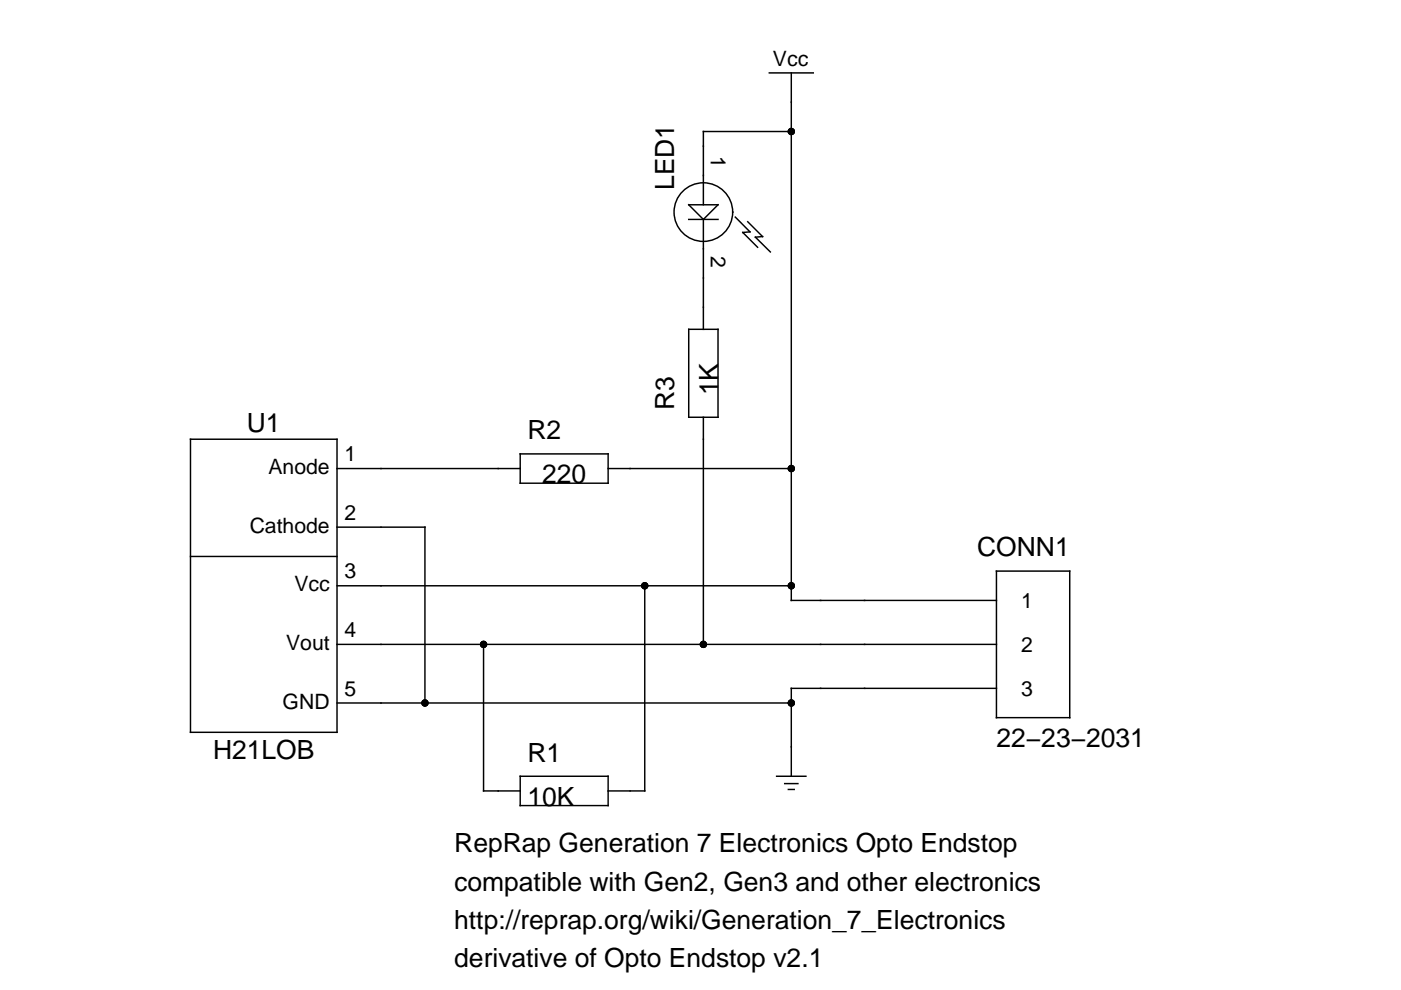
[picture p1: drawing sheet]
<svg xmlns="http://www.w3.org/2000/svg" width="297mm" height="210mm" viewBox="0 0 297 210" stroke-linecap="round" stroke-linejoin="round" font-family="sans-serif">
<g fill="none" stroke="#000" stroke-width=".31">
<path d="M163.1 15.5h9.3M167.8 15.5v111.8h43.5M167.8 27.9h-18.7v15.5M146 43.4h6.2l-3.1 3.1zM146 46.5h6.2M149.1 46.5v23.3M155.9 46l3.1 3.2-1.5 .1 3.1 3.1M158.5 47l3.2 3.2-1.5 .1 3.1 3.1M146 69.8h6.2v18.7h-6.2zM40.4 93.1h31.1v62.2h-31.1zM71.5 99.3h38.8M110.3 96.2h18.6v6.2h-18.6z"/>
<path d="M128.9 99.3h38.9M149.1 88.5v48.1M40.4 118h31.1M71.5 111.8h18.6v37.3M71.5 124.2h96.3M71.5 136.6h139.8M102.5 136.6v31.1h7.8M136.7 124.2v43.5h-7.8M211.3 121.1h15.5v31.1h-15.5zM71.5 149.1h96.3M211.3 145.9h-43.5v18.7M110.3 164.6h18.6v6.2h-18.6z"/>
<path d="M164.7 164.6h6.2M166.4 166.1h2.8M167.1 167.4h1.3"/>
<circle cx="149.1" cy="45" r="6.2"/>
</g>
<g fill="#000">
<circle cx="167.8" cy="27.9" r=".78"/>
<circle cx="167.8" cy="99.3" r=".78"/>
<circle cx="102.5" cy="136.6" r=".78"/>
<circle cx="136.7" cy="124.2" r=".78"/>
<circle cx="149.1" cy="136.6" r=".78"/>
<circle cx="167.8" cy="124.2" r=".78"/>
<circle cx="90.1" cy="149.1" r=".78"/>
<circle cx="167.8" cy="149.1" r=".78"/>
</g>
<g font-size="5.6">
<text x="142.9" y="40.3" transform="rotate(-90 142.9 40.3)">LED1</text>
<text x="152.2" y="83.8" transform="rotate(-90 152.2 83.8)">1K</text>
<text x="142.9" y="86.9" transform="rotate(-90 142.9 86.9)">R3</text>
<text x="52.3" y="91.6">U1</text>
<text x="111.8" y="93.1">R2</text>
<text x="115" y="102.4">220</text>
<text x="207.2" y="118">CONN1</text>
<text x="45.2" y="161">H21LOB</text>
<text x="111.8" y="161.5">R1</text>
<text x="211.3" y="158.4">22−23−2031</text>
<text x="111.8" y="170.8">10K</text>
<text x="96.3" y="180.7">RepRap Generation 7 Electronics Opto Endstop</text>
<text x="96.3" y="188.8">compatible with Gen2, Gen3 and other electronics</text>
<text x="96.3" y="196.9">http://reprap.org/wiki/Generation_7_Electronics</text>
<text x="96.3" y="205">derivative of Opto Endstop v2.1</text>
</g>
<g font-size="4.5">
<text x="163.9" y="13.9">Vcc</text>
<text x="150.7" y="33.2" transform="rotate(90 150.7 33.2)">1</text>
<text x="150.7" y="54.3" transform="rotate(90 150.7 54.3)">2</text>
<text x="56.9" y="100.5">Anode</text>
<text x="73" y="97.8">1</text>
<text x="52.9" y="113">Cathode</text>
<text x="73" y="110.2">2</text>
<text x="62.4" y="125.4">Vcc</text>
<text x="73" y="122.6">3</text>
<text x="216.5" y="128.9">1</text>
<text x="60.7" y="137.8">Vout</text>
<text x="73" y="135.1">4</text>
<text x="216.5" y="138.2">2</text>
<text x="73" y="147.5">5</text>
<text x="216.5" y="147.5">3</text>
<text x="59.9" y="150.2">GND</text>
</g>
</svg>
